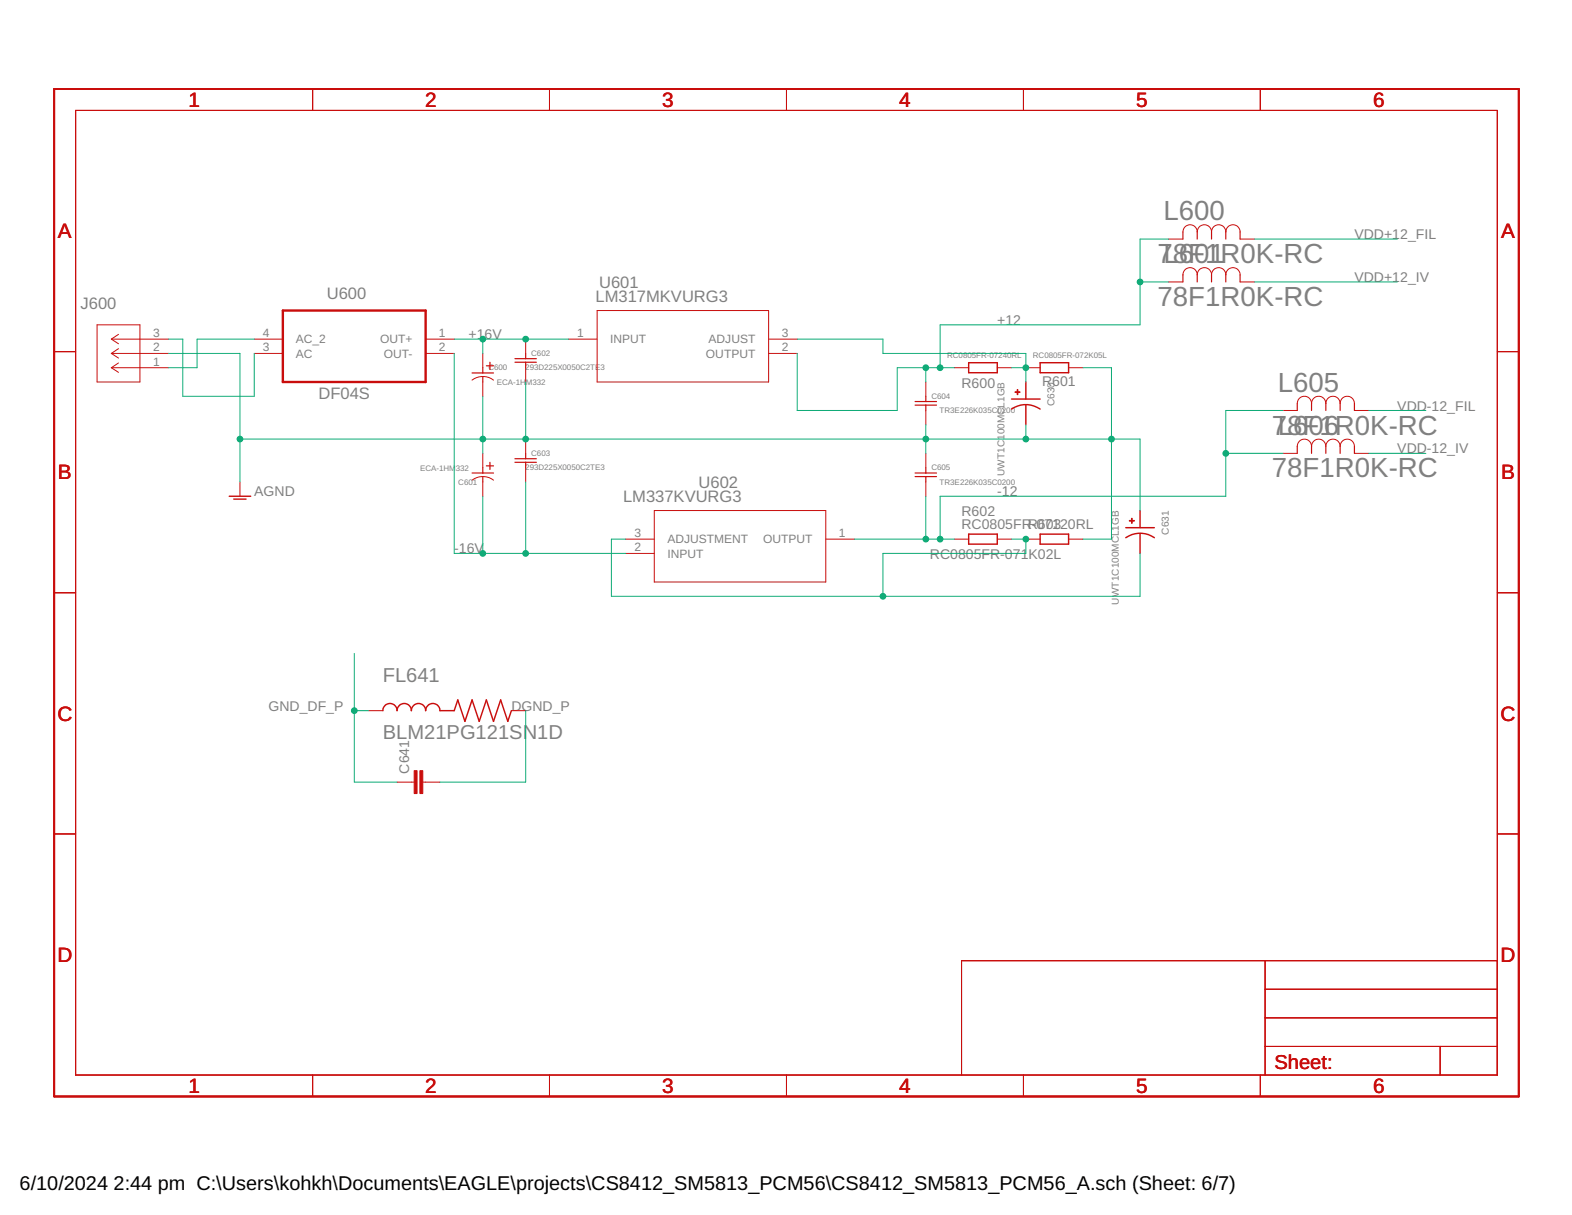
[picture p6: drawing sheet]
<svg xmlns="http://www.w3.org/2000/svg" width="279mm" height="216mm" viewBox="0 0 279 216" stroke-linecap="round" stroke-linejoin="round" font-family="sans-serif">
<g fill="none" stroke="#c90d0c" stroke-width=".18">
<path d="M13.4 19.6h252.7v171.4h-252.7zM55.6 15.8v3.8M97.7 15.8v3.8M139.8 15.8v3.8M181.9 15.8v3.8M224 15.8v3.8M17.3 57.7h7.6v10.2h-7.6zM21.1 59.4l-1.3 .9M106.1 55.2h30.5v12.7h-30.5zM207.7 42.5h2.5M207.7 50.1h2.5M210.2 41.2a1.27 1.27 0 0 1 1.3-1.3 1.27 1.27 0 0 1 1.3 1.3 1.27 1.27 0 0 1 1.3-1.3 1.27 1.27 0 0 1 1.2 1.3 1.27 1.27 0 0 1 1.3-1.3 1.27 1.27 0 0 1 1.3 1.3 1.27 1.27 0 0 1 1.2-1.3 1.27 1.27 0 0 1 1.3 1.3"/>
<path d="M210.2 48.8a1.27 1.27 0 0 1 1.3-1.2 1.27 1.27 0 0 1 1.3 1.2 1.27 1.27 0 0 1 1.3-1.2 1.27 1.27 0 0 1 1.2 1.2 1.27 1.27 0 0 1 1.3-1.2 1.27 1.27 0 0 1 1.3 1.2 1.27 1.27 0 0 1 1.2-1.2 1.27 1.27 0 0 1 1.3 1.2M220.4 42.5h2.5M220.4 50.1h2.5M9.6 62.5h3.8M19.8 65.3h10.2M19.8 62.8h10.2M19.8 60.3h10.2M19.8 65.3l1.3 .9M19.8 62.8l1.3 .8M19.8 60.3l1.3 .8M21.1 64.5l-1.3 .8M21.1 62l-1.3 .8"/>
<path d="M45.2 62.8h5.1M45.2 60.3h5.1M75.6 62.8h5.1M75.6 60.3h5.1M83.9 67.5a3.1 3.1 0 0 1 3.8 0M85.8 62.8v2.5M85.8 67.9v2.5M93.4 60.3v2.5M93.4 65.3v2.6M93.4 78v2.6M101 60.3h5.1M136.6 62.8h5.1"/>
<path d="M136.6 60.3h5.1M164.5 67.9v2.5M164.5 72.9v2.6M169.6 65.3h2.6M177.2 65.3h2.6M182.3 65.3h2.6M189.9 65.3h2.6M228 72.9h2.6M230.6 71.7a1.27 1.27 0 0 1 1.2-1.3 1.27 1.27 0 0 1 1.3 1.3 1.27 1.27 0 0 1 1.3-1.3 1.27 1.27 0 0 1 1.2 1.3 1.27 1.27 0 0 1 1.3-1.3 1.27 1.27 0 0 1 1.3 1.3 1.27 1.27 0 0 1 1.3-1.3 1.27 1.27 0 0 1 1.2 1.3M230.6 79.3a1.27 1.27 0 0 1 1.2-1.3 1.27 1.27 0 0 1 1.3 1.3 1.27 1.27 0 0 1 1.3-1.3 1.27 1.27 0 0 1 1.2 1.3 1.27 1.27 0 0 1 1.3-1.3 1.27 1.27 0 0 1 1.3 1.3 1.27 1.27 0 0 1 1.3-1.3 1.27 1.27 0 0 1 1.2 1.3M240.7 72.9h2.6M266.1 62.5h3.8"/>
<path d="M42.7 85.6v2.6M83.9 85.3a3.1 3.1 0 0 1 3.8 0M85.8 80.6v2.5M85.8 85.6v2.6M93.4 83.1v2.5M111.2 95.8h5.1M111.2 98.3h5.1M116.3 90.7h30.5v12.7h-30.5zM146.8 95.8h5M164.5 80.6v2.5M164.5 85.6v2.6M169.6 95.8h2.6"/>
<path d="M177.2 95.8h2.6M182.3 95.8h2.6M189.9 95.8h2.6M228 80.6h2.6M240.7 80.6h2.6M9.6 105.3h3.8M266.1 105.3h3.8M65.5 126.3h2.6M70.6 139h3M75.1 139h3.1M90.9 126.3h2.5M9.6 148.2h3.8"/>
<path d="M266.1 148.2h3.8M224.9 170.7v20.3M224.9 175.8h41.2M266.1 170.7h-95.2v20.3M55.6 191v3.8M97.7 191v3.8M139.8 191v3.8M181.9 191v3.8M224 191v3.8M224.9 185.9h41.2M224.9 180.9h41.2M256 185.9v5.1"/>
</g>
<path d="M9.6 15.8h260.3v179h-260.3z" fill="none" stroke="#c90d0c" stroke-width=".32"/>
<path d="M50.3 55.2h25.3v12.7h-25.3z" fill="none" stroke="#c90d0c" stroke-width=".42"/>
<g fill="none" stroke="#c90d0c" stroke-width=".25">
<path d="M172.2 64.5h5v1.7h-5zM179.8 72.7a4.5 4.5 0 0 1 5.1 0M179.8 70.9h5.1M182.3 67.9v3M182.3 71.9v3.6M184.9 64.5h5v1.7h-5zM40.7 88.2h3.9M41.6 88.7h2.1M172.2 94.9h5v1.8h-5zM184.9 94.9h5v1.8h-5zM200.1 95.5a4.5 4.5 0 0 1 5.1 0M200.1 93.8h5.1"/>
<path d="M202.6 90.7v3.1M202.6 94.8v3.5M68.1 126.3a1.26 1.26 0 0 1 1.2-1.3 1.26 1.26 0 0 1 1.3 1.3 1.27 1.27 0 0 1 1.2-1.3 1.27 1.27 0 0 1 1.3 1.3 1.27 1.27 0 0 1 1.3-1.3 1.27 1.27 0 0 1 1.2 1.3 1.27 1.27 0 0 1 1.3-1.3 1.27 1.27 0 0 1 1.3 1.3h2.5l.7-1.9 1.2 3.8 1.3-3.8 1.3 3.8 1.2-3.8 1.3 3.8 1.3-3.8 1.3 3.8 .6-1.9"/>
</g>
<g fill="none" stroke="#c90d0c" stroke-width=".21">
<path d="M210.2 41.2v1.3M210.2 48.8v1.3M212.8 41.2v1.3M212.8 48.8v1.3M215.3 41.2v1.3M215.3 48.8v1.3M217.9 41.2v1.3M217.9 48.8v1.3M220.4 41.2v1.3M220.4 48.8v1.3M83.9 66.3h3.8M85.8 65.3v1"/>
<path d="M85.8 66.9v1M86.4 65h1.3M87.1 64.4v1.2M91.5 63.7h3.8M91.5 64.4h3.8M93.4 62.8v.9M93.4 64.4v.9M162.6 71.4h3.9M162.6 72h3.9M164.5 70.4v1M164.5 72v.9M230.6 71.7v1.2"/>
<path d="M230.6 79.3v1.3M233.1 71.7v1.2M233.1 79.3v1.3M235.6 71.7v1.2M235.6 79.3v1.3M238.2 71.7v1.2M238.2 79.3v1.3M240.7 71.7v1.2M240.7 79.3v1.3M83.9 84.1h3.8M85.8 83.1v1M85.8 84.7v.9"/>
<path d="M86.4 82.8h1.3M87.1 82.1v1.3M91.5 81.5h3.8M91.5 82.1h3.8M93.4 80.6v.9M93.4 82.1v1M162.6 84.1h3.9M162.6 84.7h3.9M164.5 83.1v1M164.5 84.7v.9"/>
</g>
<g fill="#c90d0c" stroke="#c90d0c" stroke-width=".18">
<path d="M180.8 69.2h.1v.9h-.1z"/>
<path d="M180.4 69.6h.9v.1h-.9z"/>
<path d="M201.1 92.1h.1v.9h-.1z"/>
<path d="M200.7 92.5h.9v.1h-.9z"/>
<path d="M74.6 136.9h.5v4.1h-.5z"/>
<path d="M73.6 136.9h.5v4.1h-.5z"/>
</g>
<g fill="none" stroke="#0dab76" stroke-width=".18">
<path d="M202.6 50.1h5.1M207.7 42.5h-5.1v15.2h-35.5v7.6M222.9 50.1h25.4M222.9 42.5h25.4M30 62.8h12.7v22.8M30 60.3h2.5v10.1h12.7v-7.6M42.7 78h159.9v12.7M45.2 60.3h-10.2v5h-5M80.7 60.3h20.3M80.7 62.8v35.5h30.5M85.8 60.3v2.5M85.8 70.4v10.2"/>
<path d="M93.4 67.9v10.1M141.7 60.3h15.2v2.5h25.4v5.1M141.7 62.8v10.1h17.8v-7.6h10.1M164.5 65.3v2.6M164.5 75.5v5.1M179.8 65.3h2.5M182.3 75.5v2.5M192.5 65.3h5v30.5h-5M228 72.9h-10.1v15.3h-50.8v7.6M243.3 72.9h10.1M85.8 88.2v10.1M93.4 85.6v12.7"/>
<path d="M111.2 95.8h-2.5v10.2h93.9v-7.7M151.8 95.8h17.8M164.5 88.2v7.6M179.8 95.8h2.5v2.5h-25.4v7.7M217.9 80.6h10.1M243.3 80.6h10.1M63 116.1v22.9h7.6M63 126.3h2.5M93.4 126.3v12.7h-15.2"/>
</g>
<g fill="#0dab76" stroke="#0dab76" stroke-width=".18">
<circle cx="42.7" cy="78" r=".51"/>
<circle cx="85.8" cy="78" r=".51"/>
<circle cx="93.4" cy="78" r=".51"/>
<circle cx="197.5" cy="78" r=".51"/>
<circle cx="164.5" cy="78" r=".51"/>
<circle cx="182.3" cy="78" r=".51"/>
<circle cx="85.8" cy="60.3" r=".51"/>
<circle cx="93.4" cy="60.3" r=".51"/>
<circle cx="182.3" cy="65.3" r=".51"/>
<circle cx="85.8" cy="98.3" r=".51"/>
<circle cx="93.4" cy="98.3" r=".51"/>
<circle cx="182.3" cy="95.8" r=".51"/>
<circle cx="156.9" cy="106" r=".51"/>
<circle cx="167.1" cy="65.3" r=".51"/>
<circle cx="202.6" cy="50.1" r=".51"/>
<circle cx="164.5" cy="65.3" r=".51"/>
<circle cx="167.1" cy="95.8" r=".51"/>
<circle cx="164.5" cy="95.8" r=".51"/>
<circle cx="217.9" cy="80.6" r=".51"/>
<circle cx="63" cy="126.3" r=".51"/>
</g>
<g font-size="4.9" fill="#808080">
<text x="206.8" y="39.1">L600</text>
<text x="205.7" y="46.7">7L86F011R0K-RC</text>
<text x="205.7" y="54.4">78F1R0K-RC</text>
<text x="227.1" y="69.6">L605</text>
<text x="226.1" y="77.2">7L86F016R0K-RC</text>
<text x="226.1" y="84.8">78F1R0K-RC</text>
</g>
<g font-size="3.7" fill="#c90d0c">
<text x="33.5" y="19">1</text>
<text x="75.6" y="19">2</text>
<text x="117.7" y="19">3</text>
<text x="159.8" y="19">4</text>
<text x="201.9" y="19">5</text>
<text x="244.1" y="19">6</text>
<text x="10.3" y="42.3">A</text>
<text x="266.8" y="42.3">A</text>
<text x="10.3" y="85.2">B</text>
<text x="266.8" y="85.2">B</text>
<text x="10.2" y="128">C</text>
<text x="266.7" y="128">C</text>
<text x="10.2" y="170.9">D</text>
<text x="266.7" y="170.9">D</text>
<text x="33.5" y="194.2">1</text>
<text x="75.6" y="194.2">2</text>
<text x="117.7" y="194.2">3</text>
<text x="159.8" y="194.2">4</text>
<text x="201.9" y="194.2">5</text>
<text x="244.1" y="194.2">6</text>
</g>
<g font-size="3.6" fill="#808080">
<text x="68" y="121.2">FL641</text>
<text x="68" y="131.4">BLM21PG121SN1D</text>
</g>
<text font-size="3.6" fill="#c90d0c" x="226.5" y="189.9">Sheet:</text>
<g font-size="3.5">
<text x="3.5" y="211.4">6/10/2024</text>
<text x="20.2" y="211.4">2:44 pm C:\Users\kohkh\Documents\EAGLE\projects\CS8412_SM5813_PCM56\CS8412_SM5813_PCM56_A.sch (Sheet: 6/7)</text>
</g>
<g font-size="2.9" fill="#808080">
<text x="58.1" y="53.2">U600</text>
<text x="105.9" y="53.7">LM317MKVURG3</text>
<text x="106.5" y="51.1">U601</text>
<text x="14.3" y="54.9">J600</text>
<text x="56.6" y="70.8">DF04S</text>
<text x="110.7" y="89.2">LM337KVURG3</text>
<text x="124.2" y="86.7">U602</text>
</g>
<g font-size="2.5" fill="#808080">
<text x="240.7" y="42.5">VDD+12_FIL</text>
<text x="240.7" y="50.1">VDD+12_IV</text>
<text x="177.2" y="57.7">+12</text>
<text x="83.3" y="60.3">+16V</text>
<text x="170.9" y="68.9">R600</text>
<text x="185.2" y="68.6">R601</text>
<text x="248.3" y="73">VDD-12_FIL</text>
<text x="248.3" y="80.6">VDD-12_IV</text>
<text x="45.2" y="88.2">AGND</text>
<text x="177.2" y="88.2">-12</text>
<text x="170.9" y="94">RC0805FRR-07120RL</text>
<text x="170.9" y="91.8">R602</text>
<text x="184.5" y="94">603</text>
<text x="80.7" y="98.3">-16V</text>
<text x="165.3" y="99.4">RC0805FR-071K02L</text>
<text x="47.7" y="126.3">GND_DF_P</text>
<text x="90.9" y="126.3">DGND_P</text>
<text x="72.7" y="137.4" transform="rotate(-90 72.7 137.4)">C641</text>
</g>
<g font-size="2.1" fill="#808080">
<text x="27.2" y="59.9">3</text>
<text x="46.7" y="59.9">4</text>
<text x="78" y="59.9">1</text>
<text x="102.6" y="59.9">1</text>
<text x="138.9" y="59.9">3</text>
<text x="27.2" y="65">1</text>
<text x="27.2" y="62.4">2</text>
<text x="46.7" y="62.4">3</text>
<text x="52.6" y="61">AC_2</text>
<text x="52.6" y="63.6">AC</text>
<text x="67.5" y="61">OUT+</text>
<text x="68.2" y="63.6">OUT-</text>
<text x="78" y="62.4">2</text>
<text x="108.5" y="61">INPUT</text>
<text x="125.5" y="63.6">OUTPUT</text>
<text x="126" y="61">ADJUST</text>
<text x="138.9" y="62.4">2</text>
<text x="112.8" y="95.4">3</text>
<text x="149.1" y="95.4">1</text>
<text x="112.8" y="98">2</text>
<text x="118.6" y="99.1">INPUT</text>
<text x="118.6" y="96.6">ADJUSTMENT</text>
<text x="135.6" y="96.6">OUTPUT</text>
</g>
<g font-size="1.8" fill="#808080">
<text x="187.4" y="72.1" transform="rotate(-90 187.4 72.1)">C630</text>
<text x="178.5" y="84.6" transform="rotate(-90 178.5 84.6)">UWT1C100MCL1GB</text>
<text x="207.7" y="95" transform="rotate(-90 207.7 95)">C631</text>
<text x="198.8" y="107.4" transform="rotate(-90 198.8 107.4)">UWT1C100MCL1GB</text>
</g>
<g font-size="1.4" fill="#808080">
<text x="86.8" y="65.8">C600</text>
<text x="93.4" y="65.8">293D225X0050C2TE3</text>
<text x="94.4" y="63.3">C602</text>
<text x="168.4" y="63.6">RC0805FR-07240RL</text>
<text x="183.6" y="63.6">RC0805FR-072K05L</text>
<text x="88.3" y="68.3">ECA-1H</text>
<text x="93.5" y="68.3">M332</text>
<text x="165.5" y="70.9">C604</text>
<text x="167" y="73.4">TR3E226K035C0200</text>
<text x="74.7" y="83.7">ECA-1HM</text>
<text x="81" y="83.7">332</text>
<text x="93.4" y="83.6">293D225X0050C2TE3</text>
<text x="94.4" y="81">C603</text>
<text x="165.5" y="83.6">C605</text>
<text x="81.5" y="86.2">C601</text>
<text x="167" y="86.1">TR3E226K035C0200</text>
</g>
</svg>
